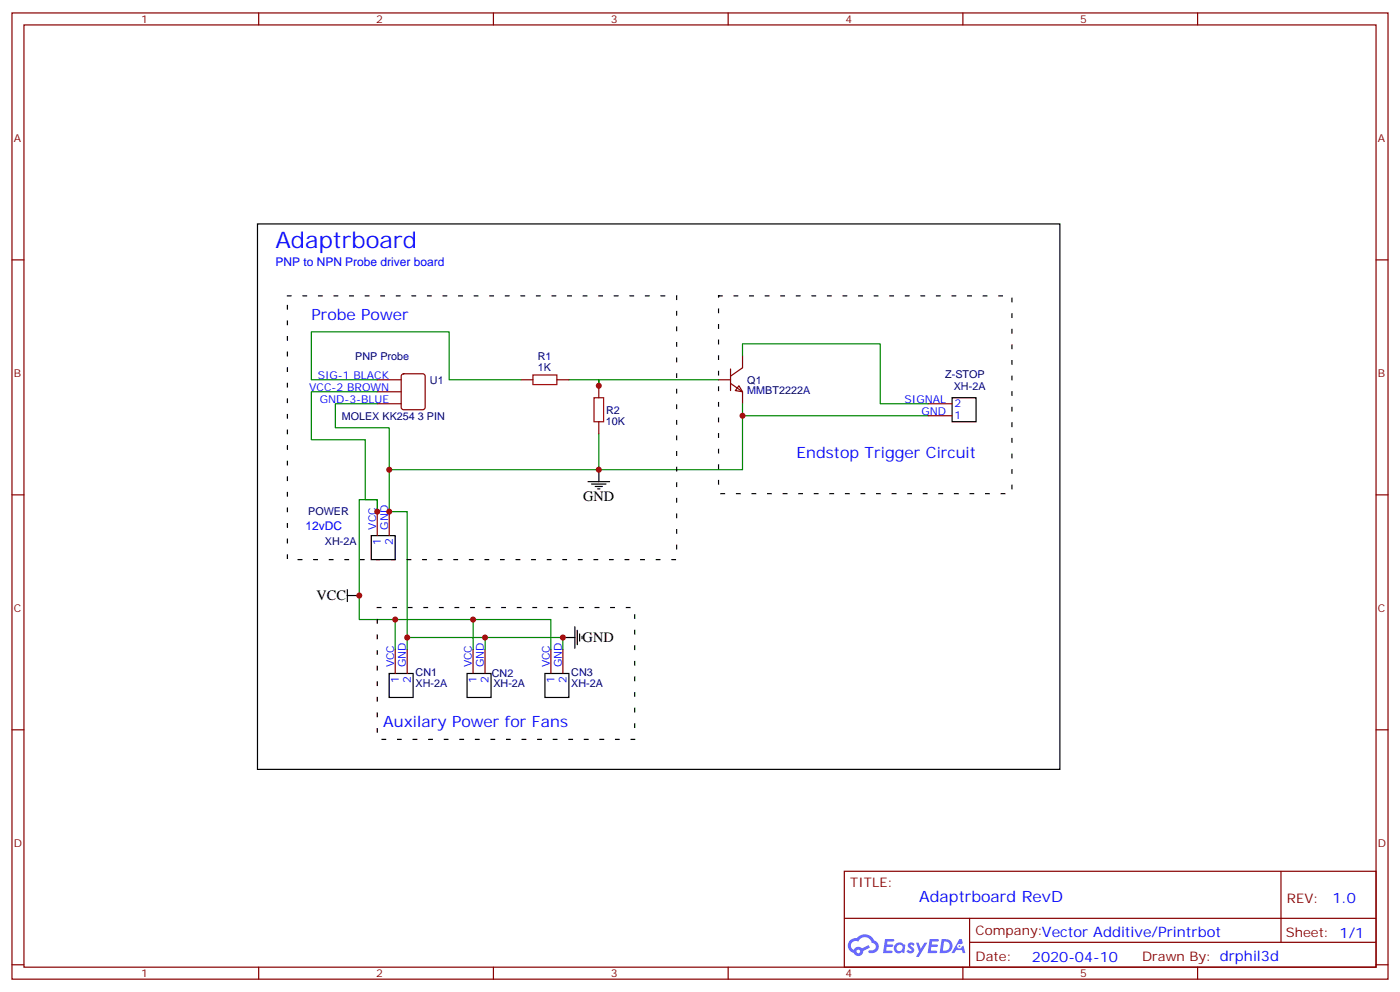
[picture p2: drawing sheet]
<svg xmlns="http://www.w3.org/2000/svg" width="412mm" height="292mm" viewBox="0 0 412 292" stroke-linecap="round" stroke-linejoin="round" font-family="sans-serif">
<g fill="none" stroke="#870000" stroke-width=".35">
<path d="M3.5 3.8h405.4v284.3h-405.4zM7.1 7.3h398.2v277.3h-398.2zM76.2 3.8v3.5M145.3 3.8v3.5M214.5 3.8v3.5M283.6 3.8v3.5M352.8 3.8v3.5M3.5 76.5h3.6M405.3 76.5h3.6M3.5 145.6h3.6M405.3 145.6h3.6M3.5 214.8h3.6"/>
<path d="M405.3 214.8h3.6M248.7 256.4h156.6v28.2h-156.6zM377.3 256.4v20.9M248.7 270.2h156.5M285.6 277.3h119.6M285.6 270.2v14.2M3.5 283.9h3.6M76.2 284.6v3.5M145.3 284.6v3.5M214.5 284.6v3.5M283.6 284.6v3.5M352.8 284.6v3.5"/>
<path d="M405.3 283.9h3.6"/>
</g>
<g fill="#5487ff">
<path d="M267.7 277.6a1.22 1.22 0 0 1 1.7 .2l-.4 .6a.47 .47 0 0 0-.3-.4 .47 .47 0 0 0-.5 .2l.1 .2a1.14 1.14 0 0 1 .8 1.8 1.14 1.14 0 0 1-1.9 0l-.2-.2 .5-.6 .7 .5a.29 .29 0 0 0 .3-.3 .29 .29 0 0 0-.2-.3 1.04 1.04 0 0 1-.6-1.7z"/>
<path d="M260.7 276.3h2.4l.3 .2-.2 .5-1.8 .1-.1 .8h1.5l.3 .4-.3 .4h-1.6l-.2 1.1h1.7l.2 .3-.2 .3-2.6 .1z"/>
<path d="M273.8 276.3h2.4l.3 .2-.1 .5-1.8 .1-.2 .8h1.6l.3 .4-.4 .4h-1.6l-.1 1.1h1.7l.2 .3-.2 .3-2.6 .1z"/>
<path d="M282.6 276.3h.7l.3 1.3-.6 .3a.69 .69 0 0 0-1 .3 .69 .69 0 0 0 .4 .9 .69 .69 0 0 0 .9-.6l.5-.2 .6 2.2h-.8l-.2-.9h-1.8l-.5 .9h-.8z"/>
<path d="M269.8 277.4h.8l.6 1.8 1.1-1.8h.9l-2.6 4.2h-.8l.9-1.5z"/>
<path d="M277.4 276.3l-.6 4.2h1.3a2.11 2.11 0 0 0 2.5-2.1 2.11 2.11 0 0 0-2.5-2.1zM278.1 277.1a1.39 1.39 0 0 1 1.7 1.4 1.39 1.39 0 0 1-1.8 1.3h-.3z"/>
<path d="M263.7 277.9a1.54 1.54 0 0 0-.1 2.2 1.54 1.54 0 0 0 2.2 .1l.6 .3 .3-2.3-.2-.3h-.4a1.49 1.49 0 0 0-2.4 0zM264 278.9a.94 .94 0 0 1 1.8 0 .94 .94 0 0 1-1.8 0z"/>
<path d="M250.4 276.7a2.18 2.18 0 0 0 1.1 3.7 1.44 1.44 0 0 0 1.6 .9 1.44 1.44 0 0 0 1.2-1.4l2-1.1-.5-.7-1.9 1a1.47 1.47 0 0 0-2.4 .4 1.39 1.39 0 0 1-.7-1.9 1.39 1.39 0 0 1 2-.5 2.12 2.12 0 0 1 2.2-1.3 2.12 2.12 0 0 1 1.9 1.7 1.14 1.14 0 0 1 1.1 1.4 1.14 1.14 0 0 1-1.7 .7 .43 .43 0 0 0-.5 .4 .43 .43 0 0 0 .4 .5 1.98 1.98 0 0 0 2.5-1.2 1.98 1.98 0 0 0-1.2-2.6 3.1 3.1 0 0 0-5.3-.6l-.9 .1zM252.3 280a.55 .55 0 0 1 1.1 0 .55 .55 0 0 1-1.1 0z"/>
<circle cx="282.6" cy="278.4" r=".26"/>
</g>
<g fill="none" stroke="#870000" stroke-width=".35">
<path d="M111.1 111.8h7.1M111.1 118.8h7.1M111.1 115.3h7.1M118.4 110.2l.5-.2h5.6l.7 .4v9.5l-.4 .6-5.9 .1-.7-.5v-9.4zM153.5 111.8h3.5M164 111.8h3.6M176.4 113.5v3.6M211.7 111.8h3.5M215.2 112.8l3.5 2.5v3.5M215.2 108.6v6.3M217.7 113.5l1 1.8-2.1-.4zM218.7 104.7v3.5l-3.5 2.5"/>
<path d="M273.4 118.8h7.1M176.4 124.1v3.5M273.4 122.3h7.1M111.1 150.6v7M114.7 150.6v7M116.4 191.1v7.1M119.9 191.1v7.1M139.3 191.1v7.1M142.9 191.1v7.1M162.3 191.1v7.1M165.8 191.1v7.1"/>
</g>
<path d="M111.1 118.8h-12.3v7.1h15.9v24.7h5.2v37M111.1 115.3h-19.4v14.1h15.9v17.6h3.5v3.6v-3.6h-5.3v35.3h33.5M111.1 111.8h-19.4v-14.2h40.6v14.2h21.2M167.6 111.8h8.8v1.7v-1.7h35.3M218.7 104.7v-3.5h40.6v17.6h14.1M218.7 118.8v3.5M114.7 138.2h61.7M273.4 122.3h-54.7v15.9h-42.3v-10.6M116.4 182.3v8.8M119.9 191.1v-3.5h23v3.5M139.3 191.1v-8.8h23v8.8M142.9 187.6h22.9v3.5" fill="none" stroke="#008700" stroke-width=".35"/>
<g fill="none" stroke="#000" stroke-width=".35">
<path d="M75.8 65.9h236.4v160.5h-236.4zM280.5 117.1h7v7h-7zM176.4 138.2v3.5M109.4 157.6h7v7.1h-7zM173.2 141.7h6.4M174.3 142.5h4.2M175.3 143.2h2.1M176 143.9h.7M102.3 175.3h3.5M102.3 173.5v3.5M114.7 198.2h7v7h-7zM137.6 198.2h7v7h-7z"/>
<path d="M160.5 198.2h7.1v7h-7.1zM165.8 187.6h3.5M169.3 184.4v6.4M170 185.5v4.2M170.7 186.5v2.2M171.4 187.3v.7"/>
</g>
<path d="M157 110.3h7v2.9h-7zM175 117.1h2.8v7h-2.8z" fill="none" stroke="#a10000" stroke-width=".35"/>
<path d="M84.7 87.1h114.6v77.6h-114.6zM211.7 87.1h86.4v58.2h-86.4zM111.1 178.8h75.9v38.8h-75.9z" fill="none" stroke="#000" stroke-width=".35" stroke-dasharray="1.1 3.5"/>
<g fill="#c00">
<circle cx="105.8" cy="175.3" r=".88"/>
<circle cx="116.4" cy="182.3" r=".88"/>
<circle cx="139.3" cy="182.3" r=".88"/>
<circle cx="119.9" cy="187.6" r=".88"/>
<circle cx="142.9" cy="187.6" r=".88"/>
<circle cx="165.8" cy="187.6" r=".88"/>
<circle cx="111.1" cy="150.6" r=".88"/>
<circle cx="218.7" cy="122.3" r=".88"/>
<circle cx="176.4" cy="138.2" r=".88"/>
<circle cx="176.4" cy="113.5" r=".88"/>
<circle cx="114.7" cy="138.2" r=".88"/>
<circle cx="114.7" cy="150.6" r=".88"/>
</g>
<text font-size="6.7" fill="#00f" x="81.1" y="73">Adaptrboard</text>
<g font-size="4.6" fill="#00f">
<text x="91.7" y="94.1">Probe Power</text>
<text x="234.6" y="134.7">Endstop Trigger Circuit</text>
<text x="112.9" y="214.1">Auxilary Power for Fans</text>
<text x="270.8" y="265.4">Adaptrboard RevD</text>
</g>
<g font-size="4.2">
<text x="171.8" y="147.4">GND</text>
<text x="93.2" y="176.6">VCC</text>
<text x="171.6" y="189">GND</text>
</g>
<g font-size="4.2" fill="#00f">
<text x="392.5" y="265.7">1.0</text>
<text x="304" y="283">2020-04-10</text>
</g>
<g font-size="3.9" fill="#800">
<text x="250.5" y="261">TITLE:</text>
<text x="379.1" y="265.7">REV:</text>
<text x="287.4" y="275.2">Company:Vector Additive/Printrbot</text>
<text x="378.7" y="275.8">Sheet: 1/1</text>
<text x="287.4" y="282.9">Date:</text>
<text x="336.4" y="282.9">Drawn By: drphil3d</text>
</g>
<g font-size="3.5" fill="#00f">
<text x="81.1" y="78.2">PNP to NPN Probe driver board</text>
<text x="90" y="155.9">12vDC</text>
</g>
<g font-size="3.2" fill="#800">
<text x="41.6" y="6.8">1</text>
<text x="110.8" y="6.8">2</text>
<text x="179.9" y="6.8">3</text>
<text x="249.1" y="6.8">4</text>
<text x="318.2" y="6.8">5</text>
<text x="4.1" y="41.9">A</text>
<text x="405.9" y="41.9">A</text>
<text x="4.1" y="111.1">B</text>
<text x="405.9" y="111.1">B</text>
<text x="4.1" y="180.2">C</text>
<text x="405.9" y="180.2">C</text>
<text x="4.1" y="249.3">D</text>
<text x="405.9" y="249.3">D</text>
<text x="41.6" y="287.6">1</text>
<text x="110.8" y="287.6">2</text>
<text x="179.9" y="287.6">3</text>
<text x="249.1" y="287.6">4</text>
<text x="318.2" y="287.6">5</text>
</g>
<g font-size="3.2" fill="#000080">
<text x="104.7" y="105.9">PNP Probe</text>
<text x="158.4" y="106.1">R1</text>
<text x="126.7" y="112.9">U1</text>
<text x="158.4" y="109.3">1K</text>
<text x="220.1" y="112.9">Q1</text>
<text x="278.4" y="111.2">Z-STOP</text>
<text x="220.1" y="115.9">MMBT2222A</text>
<text x="281" y="114.7">XH-2A</text>
<text x="100.7" y="123.5">MOLEX KK254 3 PIN</text>
<text x="178.5" y="124.9">10K</text>
<text x="178.5" y="121.7">R2</text>
<text x="90.8" y="151.7">POWER</text>
<text x="95.7" y="160.5">XH-2A</text>
<text x="122.4" y="202.2">XH-2A</text>
<text x="122.4" y="199">CN1</text>
<text x="144.9" y="199.3">CN2</text>
<text x="145.3" y="202.2">XH-2A</text>
<text x="168.3" y="202.2">XH-2A</text>
<text x="168.3" y="199">CN3</text>
</g>
<g font-size="3.2" fill="#00f">
<text x="93.6" y="111.4">SIG-1 BLACK</text>
<text x="91.1" y="114.9">VCC-2 BROWN</text>
<text x="94.2" y="118.5">GND-3-BLUE</text>
<text x="266.4" y="118.5">SIGNAL</text>
<text x="281.2" y="119.9">2</text>
<text x="271.4" y="122">GND</text>
<text x="281.2" y="123.4">1</text>
<text x="110.8" y="155.9" transform="rotate(-90 110.8 155.9)">VCC</text>
<text x="114.3" y="155.9" transform="rotate(-90 114.3 155.9)">GND</text>
<text x="112.2" y="160.3" transform="rotate(-90 112.2 160.3)">1</text>
<text x="115.7" y="160.3" transform="rotate(-90 115.7 160.3)">2</text>
<text x="116.1" y="196.4" transform="rotate(-90 116.1 196.4)">VCC</text>
<text x="119.6" y="196.4" transform="rotate(-90 119.6 196.4)">GND</text>
<text x="139" y="196.4" transform="rotate(-90 139 196.4)">VCC</text>
<text x="142.5" y="196.4" transform="rotate(-90 142.5 196.4)">GND</text>
<text x="161.9" y="196.4" transform="rotate(-90 161.9 196.4)">VCC</text>
<text x="165.5" y="196.4" transform="rotate(-90 165.5 196.4)">GND</text>
<text x="117.5" y="200.9" transform="rotate(-90 117.5 200.9)">1</text>
<text x="121" y="200.9" transform="rotate(-90 121 200.9)">2</text>
<text x="140.4" y="200.9" transform="rotate(-90 140.4 200.9)">1</text>
<text x="143.9" y="200.9" transform="rotate(-90 143.9 200.9)">2</text>
<text x="163.3" y="200.9" transform="rotate(-90 163.3 200.9)">1</text>
<text x="166.9" y="200.9" transform="rotate(-90 166.9 200.9)">2</text>
</g>
</svg>
